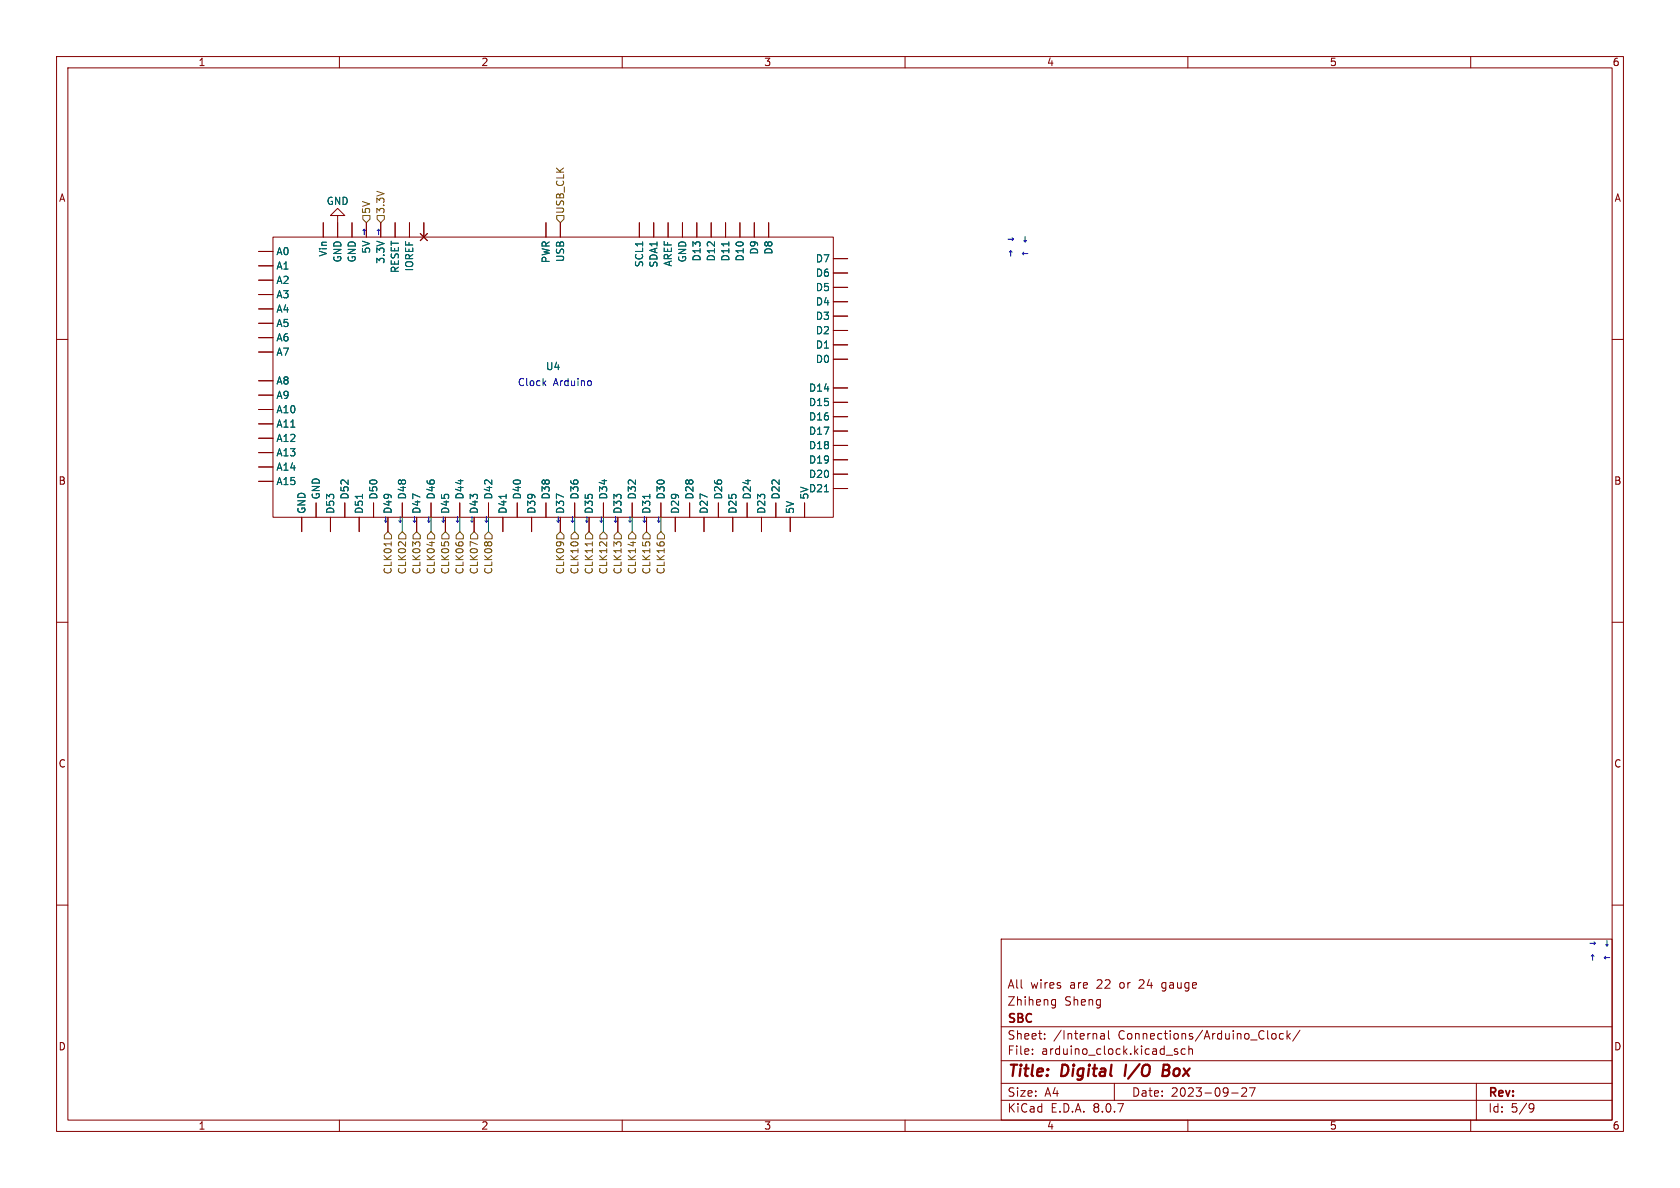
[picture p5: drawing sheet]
<svg xmlns="http://www.w3.org/2000/svg" width="297mm" height="210mm" viewBox="0 0 297 210" stroke-linecap="round" stroke-linejoin="round" font-family="sans-serif">
<g fill="none" stroke="#840000" stroke-width=".18">
<path d="M10 10h277v190h-277zM12 12h273v186h-273zM60 10v2M110 10v2M160 10v2M210 10v2M260 10v2M57.1 39.4v2.5M59.7 38.1h1.3l-1.3-1.3-1.3 1.3h1.3v3.8M62.2 39.4v2.5M64.8 39.4v2.5M67.3 39.4v2.5"/>
<path d="M69.8 39.4v2.5M72.4 39.4v2.5M74.9 39.4v2.5M96.5 39.4v2.5M99.1 39.4v2.5M113 39.4v2.5M115.6 39.4v2.5M118.1 39.4v2.5M120.6 39.4v2.5M123.2 39.4v2.5M125.7 39.4v2.5M128.3 39.4v2.5"/>
<path d="M130.8 39.4v2.5M133.3 39.4v2.5M135.9 39.4v2.5M45.7 44.5h2.6M45.7 47h2.6M45.7 49.5h2.6M45.7 52.1h2.6M45.7 54.6h2.6M45.7 57.2h2.6M45.7 59.7h2.6M48.3 41.9h99v49.5h-99zM74.3 41.3l1.3 1.2"/>
<path d="M75.6 41.3l-1.3 1.2M147.3 58.4h2.6M147.3 55.9h2.6M147.3 53.3h2.6M147.3 50.8h2.6M147.3 48.3h2.6M147.3 45.7h2.6M10 60h2M45.7 72.4h2.6M45.7 74.9h2.6M45.7 77.5h2.6M45.7 62.2h2.6"/>
<path d="M45.7 67.3h2.6M45.7 69.9h2.6M147.3 63.5h2.6M147.3 61h2.6M147.3 68.6h2.6M147.3 71.1h2.6M147.3 73.7h2.6M147.3 76.2h2.6M147.3 78.7h2.6M285 60h2M45.7 80h2.6M45.7 82.6h2.6"/>
<path d="M45.7 85.1h2.6M53.3 91.4v2.6M55.9 88.9v2.5M58.4 91.4v2.6M61 88.9v2.5M63.5 91.4v2.6M66 88.9v2.5M68.6 91.4v2.6M71.1 88.9v2.5M73.7 91.4v2.6M76.2 88.9v2.5M78.7 91.4v2.6"/>
<path d="M81.3 88.9v2.5M83.8 91.4v2.6M86.4 88.9v2.5M88.9 91.4v2.6M91.4 88.9v2.5M94 91.4v2.6M96.5 88.9v2.5M99.1 91.4v2.6M101.6 88.9v2.5M104.1 91.4v2.6M106.7 88.9v2.5M109.2 91.4v2.6"/>
<path d="M111.8 88.9v2.5M114.3 91.4v2.6M116.8 88.9v2.5M119.4 91.4v2.6M121.9 88.9v2.5M124.5 91.4v2.6M127 88.9v2.5M129.5 91.4v2.6M132.1 88.9v2.5M134.6 91.4v2.6M137.2 88.9v2.5M139.7 91.4v2.6"/>
<path d="M142.2 88.9v2.5M147.3 81.3h2.6M147.3 83.8h2.6M147.3 86.4h2.6M10 110h2M285 110h2M10 160h2M177 166h108v32h-108zM186 177.6h.6M186 176.8h.6M186.6 176.7v1.2l-.1 .2-.4 .1M285 160h2"/>
<path d="M60 198v2M110 198v2M160 198v2M177 194.5h108M177 191.5h108M177 187.5h108M177 181.5h108M182.5 186.3v.1M182.5 185.5v.1M184.7 183.6v.1M184.7 182.8v.1M194.6 182.8h.6v.9"/>
<path d="M195.2 183.1h-.5a.29 .29 0 0 0-.2 .3 .29 .29 0 0 0 .2 .3l.5-.1M196 182.2v1.3l.2 .2M197 191.5v3M208.2 185.5l-.4-.1-.2 .2 .1 .2 .5 .2v.3h-.6M209.5 185.5l-.4-.1-.3 .3v.4l.2 .2h.5M210 198v2M210.2 185.5l.2-.1 .3 .1 .1 .9M210.2 184.9v1.5M217.7 193.2h1.2M219.5 192.4l.6-.1 .2 .1 .1 .3-.9 1.1h.9M220.9 192.3h1l-.7 1.5M224.8 183l.3-.3 .4 .1 .1 .2v.4l-.1 .2-.4 .1-.3-.3"/>
<path d="M226.9 182.8l-.4-.1-.3 .3v.4l.1 .2h.6M227.5 182.2v1.5M227.7 183.1l.4 .6M228.1 182.7l-.6 .6M229.8 182.1l-1.3 2M260 198v2M261 191.5v6.5M270.6 195.1l.5 .1a.99 .99 0 0 1-.4 1.4h-.2M271.2 195.7l-.3 .3h-.3"/>
</g>
<path d="M199.1 188.2l-.3 2M205.6 189.2h.7M206.3 189.2l.3 .1M206.4 188.2h-.7l-.2 2 1-.1M206.5 189.1l-.2 .1" fill="none" stroke="#840000" stroke-width=".4"/>
<path d="M128.8 42.8v.7M64.1 87.4v.7M89.5 87.4v.7M114.9 87.4v.7M145.7 86.9h.8" fill="none" stroke="#006464" stroke-width=".18"/>
<g fill="none" stroke="#725600" stroke-width=".18">
<path d="M64.1 38.1h1.3v.6l-.6 .7-.7-.7zM66.7 38.1h1.2v.6l-.6 .7-.6-.7zM98.4 38.1h1.3v.6l-.6 .7-.7-.7zM68.6 94l.6 .6v.7h-1.3v-.7zM69.2 95.8v.7M71.1 94l.7 .6v.7h-1.3v-.7zM73.7 94l.6 .6v.7h-1.3v-.7zM76.2 94l.6 .6v.7h-1.2v-.7zM78.7 94l.7 .6v.7h-1.3v-.7zM81.3 94l.6 .6v.7h-1.3v-.7zM83.8 94l.7 .6v.7h-1.3v-.7zM86.4 94l.6 .6v.7h-1.3v-.7z"/>
<path d="M99.1 94l.6 .6v.7h-1.3v-.7zM101.6 94l.6 .6v.7h-1.2v-.7zM104.1 94l.7 .6v.7h-1.3v-.7zM104.7 95.8v.7M106.7 94l.6 .6v.7h-1.3v-.7zM109.2 94l.7 .6v.7h-1.3v-.7zM111.8 94l.6 .6v.7h-1.3v-.7zM114.3 94l.6 .6v.7h-1.2v-.7zM116.8 94l.7 .6v.7h-1.3v-.7z"/>
</g>
<path d="M96.1 67.7l.4 .5M96.5 67.3l-.5 .5M104.4 67.4l.1 .2-.1 .5" fill="none" stroke="#0000c2" stroke-width=".18"/>
<path d="M71.1 91.4v2.6M76.2 91.4v2.6M81.3 91.4v2.6M86.4 91.4v2.6M101.6 91.4v2.6M106.7 91.4v2.6M111.8 91.4v2.6M116.8 91.4v2.6" fill="none" stroke="#009600" stroke-width=".18"/>
<g font-size="2.8" fill="#840000">
<text x="178" y="190.9">Title:</text>
<text x="187.7" y="190.9">Digital</text>
<text x="199.7" y="190.9">I/O</text>
<text x="207.2" y="190.9">Box</text>
</g>
<g font-size="2.1" fill="#840000">
<text x="178" y="178">Zhiheng</text>
<text x="178" y="175">All</text>
<text x="182.2" y="175">wires</text>
<text x="188.2" y="178">Sheng</text>
<text x="189.2" y="175">are</text>
<text x="194" y="175">22</text>
<text x="198.2" y="175">or</text>
<text x="201.8" y="175">24</text>
<text x="205.9" y="175">gauge</text>
<text x="178" y="184">Sheet:</text>
<text x="178" y="181.2">SBC</text>
<text x="186.2" y="184">/Internal</text>
<text x="197.7" y="184">Connections/Arduino_Clock/</text>
<text x="178" y="186.7">File:</text>
<text x="184.1" y="186.7">arduino_clock.kicad_sch</text>
<text x="178" y="196.9">KiCad</text>
<text x="178" y="194.1">Size:</text>
<text x="184.7" y="194.1">A4</text>
<text x="185.7" y="196.9">E.D.A.</text>
<text x="193.3" y="196.9">8.0.7</text>
<text x="200" y="194.1">Date:</text>
<text x="207" y="194.1">2023-09-27</text>
<text x="263" y="194.3">Rev:</text>
<text x="263" y="196.9">Id:</text>
<text x="267.1" y="196.9">5/9</text>
</g>
<g font-size="1.8" fill="#840000">
<text x="35" y="11.9">1</text>
<text x="85" y="11.9">2</text>
<text x="135" y="11.9">3</text>
<text x="185" y="11.9">4</text>
<text x="235" y="11.9">5</text>
<text x="285" y="11.9">6</text>
<text x="10.3" y="35.9">A</text>
<text x="285.3" y="35.9">A</text>
<text x="10.3" y="85.9">B</text>
<text x="285.3" y="85.9">B</text>
<text x="10.3" y="135.9">C</text>
<text x="285.3" y="135.9">C</text>
<text x="10.3" y="185.9">D</text>
<text x="285.3" y="185.9">D</text>
<text x="35" y="199.9">1</text>
<text x="85" y="199.9">2</text>
<text x="135" y="199.9">3</text>
<text x="185" y="199.9">4</text>
<text x="235" y="199.9">5</text>
<text x="285" y="199.9">6</text>
</g>
<g font-size="1.8" fill="#006464">
<text x="57.7" y="36.4">GND</text>
<text x="48.8" y="45.3">A0</text>
<text x="48.8" y="47.9">A1</text>
<text x="58" y="45.5" transform="rotate(-90 58 45.5)">Vin</text>
<text x="60.6" y="46.5" transform="rotate(-90 60.6 46.5)">GND</text>
<text x="63.1" y="46.5" transform="rotate(-90 63.1 46.5)">GND</text>
<text x="65.6" y="44.9" transform="rotate(-90 65.6 44.9)">5V</text>
<text x="68.2" y="46.7" transform="rotate(-90 68.2 46.7)">3.3V</text>
<text x="97.4" y="46.6" transform="rotate(-90 97.4 46.6)">PWR</text>
<text x="99.9" y="46.4" transform="rotate(-90 99.9 46.4)">USB</text>
<text x="113.9" y="47.3" transform="rotate(-90 113.9 47.3)">SCL1</text>
<text x="116.4" y="47.4" transform="rotate(-90 116.4 47.4)">SDA1</text>
<text x="119" y="47.2" transform="rotate(-90 119 47.2)">AREF</text>
<text x="121.5" y="46.5" transform="rotate(-90 121.5 46.5)">GND</text>
<text x="124.1" y="46.3" transform="rotate(-90 124.1 46.3)">D13</text>
<text x="126.6" y="46.3" transform="rotate(-90 126.6 46.3)">D12</text>
<text x="129.1" y="46.3" transform="rotate(-90 129.1 46.3)">D11</text>
<text x="131.7" y="46.3" transform="rotate(-90 131.7 46.3)">D10</text>
<text x="134.2" y="45.1" transform="rotate(-90 134.2 45.1)">D9</text>
<text x="136.8" y="45.1" transform="rotate(-90 136.8 45.1)">D8</text>
<text x="144.1" y="46.6">D7</text>
<text x="48.8" y="50.4">A2</text>
<text x="48.8" y="52.9">A3</text>
<text x="70.7" y="48.4" transform="rotate(-90 70.7 48.4)">RESET</text>
<text x="73.3" y="48.1" transform="rotate(-90 73.3 48.1)">IOREF</text>
<text x="144.1" y="51.7">D5</text>
<text x="144.1" y="49.1">D6</text>
<text x="48.8" y="55.5">A4</text>
<text x="48.8" y="58">A5</text>
<text x="144.1" y="59.3">D2</text>
<text x="144.1" y="56.7">D3</text>
<text x="144.1" y="54.2">D4</text>
<text x="48.8" y="60.6">A6</text>
<text x="48.8" y="63.1">A7</text>
<text x="96.4" y="65.6">U4</text>
<text x="144.1" y="64.4">D0</text>
<text x="144.1" y="61.8">D1</text>
<text x="48.8" y="68.2">A8</text>
<text x="48.8" y="70.7">A9</text>
<text x="142.9" y="69.4">D14</text>
<text x="142.9" y="72">D15</text>
<text x="48.8" y="73.3">A10</text>
<text x="48.8" y="75.8">A11</text>
<text x="142.9" y="74.5">D16</text>
<text x="142.9" y="77.1">D17</text>
<text x="48.8" y="78.3">A12</text>
<text x="48.8" y="80.9">A13</text>
<text x="48.8" y="83.4">A14</text>
<text x="142.9" y="79.6">D18</text>
<text x="142.9" y="82.1">D19</text>
<text x="48.8" y="86">A15</text>
<text x="56.7" y="88.4" transform="rotate(-90 56.7 88.4)">GND</text>
<text x="61.8" y="88.4" transform="rotate(-90 61.8 88.4)">D52</text>
<text x="66.9" y="88.4" transform="rotate(-90 66.9 88.4)">D50</text>
<text x="72" y="88.4" transform="rotate(-90 72 88.4)">D48</text>
<text x="77.1" y="88.4" transform="rotate(-90 77.1 88.4)">D46</text>
<text x="82.1" y="88.4" transform="rotate(-90 82.1 88.4)">D44</text>
<text x="87.2" y="88.4" transform="rotate(-90 87.2 88.4)">D42</text>
<text x="92.3" y="88.4" transform="rotate(-90 92.3 88.4)">D40</text>
<text x="97.4" y="88.4" transform="rotate(-90 97.4 88.4)">D38</text>
<text x="102.5" y="88.4" transform="rotate(-90 102.5 88.4)">D36</text>
<text x="107.5" y="88.4" transform="rotate(-90 107.5 88.4)">D34</text>
<text x="112.6" y="88.4" transform="rotate(-90 112.6 88.4)">D32</text>
<text x="117.7" y="88.4" transform="rotate(-90 117.7 88.4)">D30</text>
<text x="122.8" y="88.4" transform="rotate(-90 122.8 88.4)">D28</text>
<text x="127.9" y="88.4" transform="rotate(-90 127.9 88.4)">D26</text>
<text x="132.9" y="88.4" transform="rotate(-90 132.9 88.4)">D24</text>
<text x="138" y="88.4" transform="rotate(-90 138 88.4)">D22</text>
<text x="142.9" y="84.7">D20</text>
<text x="142.9" y="87.2">D21</text>
<text x="143.1" y="88.4" transform="rotate(-90 143.1 88.4)">5V</text>
<text x="54.2" y="90.9" transform="rotate(-90 54.2 90.9)">GND</text>
<text x="59.3" y="90.9" transform="rotate(-90 59.3 90.9)">D53</text>
<text x="64.4" y="90.9" transform="rotate(-90 64.4 90.9)">D51</text>
<text x="69.4" y="90.9" transform="rotate(-90 69.4 90.9)">D49</text>
<text x="74.5" y="90.9" transform="rotate(-90 74.5 90.9)">D47</text>
<text x="79.6" y="90.9" transform="rotate(-90 79.6 90.9)">D45</text>
<text x="84.7" y="90.9" transform="rotate(-90 84.7 90.9)">D43</text>
<text x="89.8" y="90.9" transform="rotate(-90 89.8 90.9)">D41</text>
<text x="94.8" y="90.9" transform="rotate(-90 94.8 90.9)">D39</text>
<text x="99.9" y="90.9" transform="rotate(-90 99.9 90.9)">D37</text>
<text x="105" y="90.9" transform="rotate(-90 105 90.9)">D35</text>
<text x="110.1" y="90.9" transform="rotate(-90 110.1 90.9)">D33</text>
<text x="115.2" y="90.9" transform="rotate(-90 115.2 90.9)">D31</text>
<text x="120.2" y="90.9" transform="rotate(-90 120.2 90.9)">D29</text>
<text x="125.3" y="90.9" transform="rotate(-90 125.3 90.9)">D27</text>
<text x="130.4" y="90.9" transform="rotate(-90 130.4 90.9)">D25</text>
<text x="135.5" y="90.9" transform="rotate(-90 135.5 90.9)">D23</text>
<text x="140.6" y="90.9" transform="rotate(-90 140.6 90.9)">5V</text>
</g>
<g font-size="1.8" fill="#0000c2">
<text x="63.5" y="41.7">þÿ!‘þÿ!‘</text>
<text x="177.8" y="45.5">þÿ!‘þÿ!•</text>
<text x="177.8" y="42.9">þÿ!’þÿ!“</text>
<text x="91.4" y="68.3">Clock</text>
<text x="97.8" y="68.3">Arduino</text>
<text x="67.3" y="92.5">þÿ!“þÿ!“þÿ!“þÿ!“þÿ!“þÿ!“þÿ!“þÿ!“</text>
<text x="97.8" y="92.5">þÿ!“þÿ!“þÿ!“þÿ!“þÿ!“þÿ!“þÿ!“þÿ!“</text>
<text x="280.7" y="167.4">þÿ!’þÿ!“</text>
<text x="280.7" y="169.9">þÿ!‘þÿ!•</text>
</g>
<g font-size="1.8" fill="#725600">
<text x="65.6" y="37.9" transform="rotate(-90 65.6 37.9)">5V</text>
<text x="68.2" y="37.9" transform="rotate(-90 68.2 37.9)">3.3V</text>
<text x="99.9" y="37.9" transform="rotate(-90 99.9 37.9)">USB_CLK</text>
<text x="69.4" y="101.6" transform="rotate(-90 69.4 101.6)">CLK01</text>
<text x="72" y="101.6" transform="rotate(-90 72 101.6)">CLK02</text>
<text x="74.5" y="101.6" transform="rotate(-90 74.5 101.6)">CLK03</text>
<text x="77.1" y="101.6" transform="rotate(-90 77.1 101.6)">CLK04</text>
<text x="79.6" y="101.6" transform="rotate(-90 79.6 101.6)">CLK05</text>
<text x="82.1" y="101.6" transform="rotate(-90 82.1 101.6)">CLK06</text>
<text x="84.7" y="101.6" transform="rotate(-90 84.7 101.6)">CLK07</text>
<text x="87.2" y="101.6" transform="rotate(-90 87.2 101.6)">CLK08</text>
<text x="99.9" y="101.6" transform="rotate(-90 99.9 101.6)">CLK09</text>
<text x="102.5" y="101.6" transform="rotate(-90 102.5 101.6)">CLK10</text>
<text x="105" y="101.6" transform="rotate(-90 105 101.6)">CLK11</text>
<text x="107.5" y="101.6" transform="rotate(-90 107.5 101.6)">CLK12</text>
<text x="110.1" y="101.6" transform="rotate(-90 110.1 101.6)">CLK13</text>
<text x="112.6" y="101.6" transform="rotate(-90 112.6 101.6)">CLK14</text>
<text x="115.2" y="101.6" transform="rotate(-90 115.2 101.6)">CLK15</text>
<text x="117.7" y="101.6" transform="rotate(-90 117.7 101.6)">CLK16</text>
</g>
</svg>
